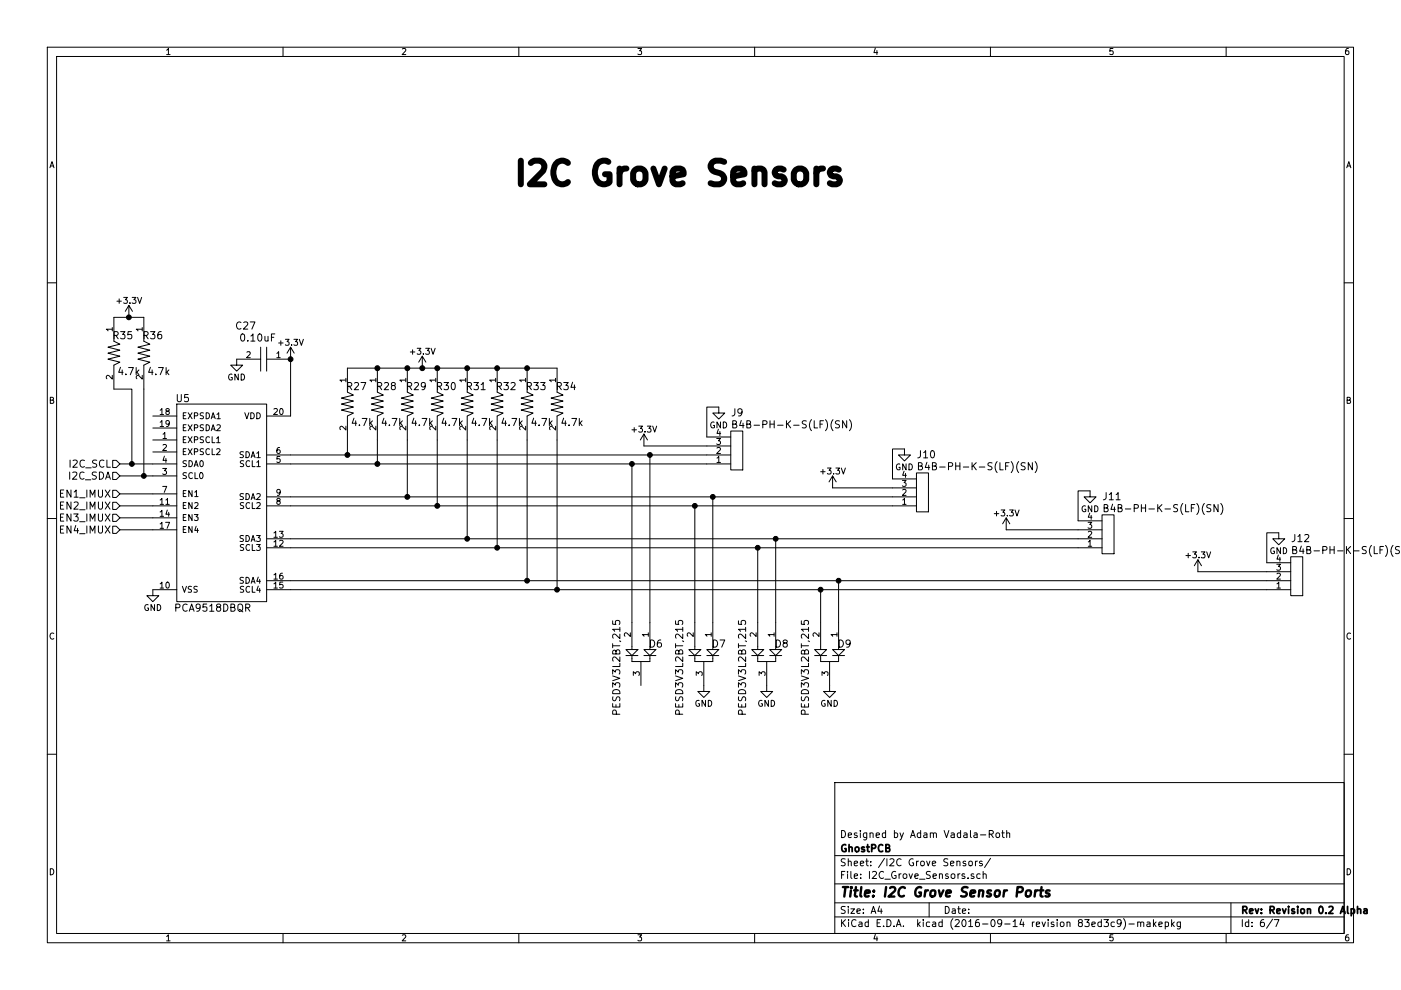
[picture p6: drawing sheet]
EESchema Schematic File Version 2
LIBS:power
LIBS:device
LIBS:transistors
LIBS:conn
LIBS:linear
LIBS:regul
LIBS:74xx
LIBS:cmos4000
LIBS:adc-dac
LIBS:memory
LIBS:xilinx
LIBS:microcontrollers
LIBS:dsp
LIBS:microchip
LIBS:analog_switches
LIBS:motorola
LIBS:texas
LIBS:intel
LIBS:audio
LIBS:interface
LIBS:digital-audio
LIBS:philips
LIBS:display
LIBS:cypress
LIBS:siliconi
LIBS:opto
LIBS:atmel
LIBS:contrib
LIBS:valves
LIBS:HydroPWNics_Lib
LIBS:ESP32-footprints-Shem-Lib
LIBS:ESP8266
LIBS:SunLeaf_V2-cache
EELAYER 25 0
EELAYER END
$Descr A4 11693 8268
encoding utf-8
Sheet 6 7
Title "I2C Grove Sensor Ports"
Date ""
Rev "Revision 0.2 Alpha"
Comp "GhostPCB"
Comment1 "Designed by Adam Vadala-Roth"
Comment2 ""
Comment3 ""
Comment4 ""
$EndDescr
Text HLabel 1000 3875 0    60   Input ~ 0
I2C_SCL
Text HLabel 1000 3975 0    60   Input ~ 0
I2C_SDA
Text HLabel 1000 4125 0    60   Input ~ 0
EN1_IMUX
Text HLabel 1000 4225 0    60   Input ~ 0
EN2_IMUX
Text HLabel 1000 4325 0    60   Input ~ 0
EN3_IMUX
Text HLabel 1000 4425 0    60   Input ~ 0
EN4_IMUX
$Comp
L PESD3V3L2BT,215 D6
U 1 1
P 5350 5450
F 0 "D6" V 5275 5575 60  0000 C CNN
F 1 "PESD3V3L2BT,215" H 5475 5250 60  0000 C CNN
F 2 "PCB_Footprints:PESD3V3L2BT,215" H 6775 7375 60  0001 C CNN
F 3 "http://www.nxp.com/documents/data_sheet/PESDXL2BT_SER.pdf" H 6975 7500 60  0001 C CNN
F 4 "0.15109 @ 6000" H 5200 5650 60  0001 C CNN "Cost"
F 5 "8 Sept 2016" H 5300 5750 60  0001 C CNN "Date Created"
F 6 "8 Sept 2016" H 5400 5850 60  0001 C CNN "Date Modified"
F 7 "Adam Vadala-Roth" H 5500 5950 60  0001 C CNN "Designer"
F 8 "1.13mm" H 5600 6050 60  0001 C CNN "Height"
F 9 "Yes" H 5700 6150 60  0001 C CNN "RhoS?"
F 10 "NXP Semiconductors" H 5800 6250 60  0001 C CNN "MFR"
F 11 "PESD3V3L2BT,215" H 5900 6350 60  0001 C CNN "MFR#"
F 12 "SMT/SMD" H 6000 6450 60  0001 C CNN "Mounting"
F 13 "2" H 6100 6550 60  0001 C CNN "Pin Count#"
F 14 "Active" H 6200 6650 60  0001 C CNN "Status"
F 15 "N/A" H 6300 6750 60  0001 C CNN "Tolerance"
F 16 "TVS Diode Array x2" H 6400 6850 60  0001 C CNN "Type"
F 17 "N/A" H 6500 6950 60  0001 C CNN "Voltage"
F 18 "N/A" H 6600 7050 60  0001 C CNN "Wattage"
F 19 "N/A" H 6700 7150 60  0001 C CNN "Component-Value"
F 20 "TVS DIODE 3.3VWM 26VC SOT23" H 6800 7250 60  0001 C CNN "Description"
	1    5350 5450
	0    1    1    0   
$EndComp
$Comp
L RC1005F472CS R27
U 1 1
P 2900 3375
F 0 "R27" V 2750 3450 60  0000 C CNN
F 1 "RC1005F472CS" H 2900 3225 60  0001 C CNN
F 2 "PCB_Footprints:R0402" H 2500 3625 60  0001 C CNN
F 3 "https://media.digikey.com/pdf/Data%20Sheets/Samsung%20PDFs/RC_Series_ds.pdf" H 2600 3825 60  0001 C CNN
F 4 "0.00173 @ 5000" H 4450 5325 60  0001 C CNN "Cost"
F 5 "5 Sept 2016" H 2800 3925 60  0001 C CNN "Date Created"
F 6 "5 Sept 2016" H 2900 4025 60  0001 C CNN "Date Modified"
F 7 "Adam Vadala-Roth" H 3000 4125 60  0001 C CNN "Designer"
F 8 "0.4mm" H 3100 4225 60  0001 C CNN "Height"
F 9 "Yes" H 3200 4325 60  0001 C CNN "RHoS?"
F 10 "Samsung Electro-Mechanics America, Inc." H 3300 4425 60  0001 C CNN "MFR"
F 11 "RC1005F472CS" H 3400 4525 60  0001 C CNN "MFR#"
F 12 "SMT/SMD" H 3500 4625 60  0001 C CNN "Mounting"
F 13 "2" H 3600 4725 60  0001 C CNN "Pin Count#"
F 14 "Active" H 3700 4825 60  0001 C CNN "Status"
F 15 "1%" H 3800 4925 60  0001 C CNN "Tolerance"
F 16 "passive" H 3900 5025 60  0001 C CNN "Type"
F 17 "N/A" H 4000 5125 60  0001 C CNN "Voltage"
F 18 "1/16" H 4100 5225 60  0001 C CNN "Wattage"
F 19 "4.7k" V 3050 3500 60  0000 C CNN "Component-Value"
F 20 "RES SMD 4.7K OHM 1% 1/16W 0402" H 4300 5425 60  0001 C CNN "Description"
	1    2900 3375
	0    1    1    0   
$EndComp
$Comp
L PCA9518DBQR U5
U 1 1
P 1925 4125
F 0 "U5" H 1525 4925 60  0000 C CNN
F 1 "PCA9518DBQR" H 1775 3175 60  0000 C CNN
F 2 "PCB_Footprints:PCA9518DBQR" H 1925 3875 60  0001 C CNN
F 3 "http://www.ti.com/lit/ds/symlink/pca9518.pdf" H 2325 5125 60  0001 C CNN
F 4 "0.95062 @ 1000" H 1625 5025 60  0001 C CNN "Cost"
F 5 "18 Aug 2016" H 2925 6225 60  0001 C CNN "Date Created"
F 6 "18 Aug 2016" H 2875 6325 60  0001 C CNN "Date Modified"
F 7 "Adam Vadala-Roth" H 1825 5225 60  0001 C CNN "Designer"
F 8 "1.75mm" H 1925 5325 60  0001 C CNN "Height"
F 9 "Texas Instruments" H 2025 5425 60  0001 C CNN "MFR"
F 10 "PCA9518DBQR" H 2125 5525 60  0001 C CNN "MFR#"
F 11 "SMT/SMD" H 2225 5625 60  0001 C CNN "Mounting"
F 12 "20" H 2325 5725 60  0001 C CNN "Pin Count#"
F 13 "Active" H 2425 5825 60  0001 C CNN "Status"
F 14 "N/A" H 2525 5925 60  0001 C CNN "Tolerance"
F 15 "IC I2C Muxer" H 2625 6025 60  0001 C CNN "Type"
F 16 "3.3V" H 2725 6125 60  0001 C CNN "Voltage"
F 17 "N/A" H 2925 6325 60  0001 C CNN "Wattage"
F 18 "N/A" H 3025 6425 60  0001 C CNN "Component-Value"
F 19 "I2C Multiplexer Buffer Interface 20-QSOP" H 3125 6525 60  0001 C CNN "Description"
	1    1925 4125
	1    0    0    -1  
$EndComp
$Comp
L RC1005F472CS R28
U 1 1
P 3150 3375
F 0 "R28" V 3000 3450 60  0000 C CNN
F 1 "RC1005F472CS" H 3150 3225 60  0001 C CNN
F 2 "PCB_Footprints:R0402" H 2750 3625 60  0001 C CNN
F 3 "https://media.digikey.com/pdf/Data%20Sheets/Samsung%20PDFs/RC_Series_ds.pdf" H 2850 3825 60  0001 C CNN
F 4 "0.00173 @ 5000" H 4700 5325 60  0001 C CNN "Cost"
F 5 "5 Sept 2016" H 3050 3925 60  0001 C CNN "Date Created"
F 6 "5 Sept 2016" H 3150 4025 60  0001 C CNN "Date Modified"
F 7 "Adam Vadala-Roth" H 3250 4125 60  0001 C CNN "Designer"
F 8 "0.4mm" H 3350 4225 60  0001 C CNN "Height"
F 9 "Yes" H 3450 4325 60  0001 C CNN "RHoS?"
F 10 "Samsung Electro-Mechanics America, Inc." H 3550 4425 60  0001 C CNN "MFR"
F 11 "RC1005F472CS" H 3650 4525 60  0001 C CNN "MFR#"
F 12 "SMT/SMD" H 3750 4625 60  0001 C CNN "Mounting"
F 13 "2" H 3850 4725 60  0001 C CNN "Pin Count#"
F 14 "Active" H 3950 4825 60  0001 C CNN "Status"
F 15 "1%" H 4050 4925 60  0001 C CNN "Tolerance"
F 16 "passive" H 4150 5025 60  0001 C CNN "Type"
F 17 "N/A" H 4250 5125 60  0001 C CNN "Voltage"
F 18 "1/16" H 4350 5225 60  0001 C CNN "Wattage"
F 19 "4.7k" V 3300 3500 60  0000 C CNN "Component-Value"
F 20 "RES SMD 4.7K OHM 1% 1/16W 0402" H 4550 5425 60  0001 C CNN "Description"
	1    3150 3375
	0    1    1    0   
$EndComp
$Comp
L RC1005F472CS R29
U 1 1
P 3400 3375
F 0 "R29" V 3250 3450 60  0000 C CNN
F 1 "RC1005F472CS" H 3400 3225 60  0001 C CNN
F 2 "PCB_Footprints:R0402" H 3000 3625 60  0001 C CNN
F 3 "https://media.digikey.com/pdf/Data%20Sheets/Samsung%20PDFs/RC_Series_ds.pdf" H 3100 3825 60  0001 C CNN
F 4 "0.00173 @ 5000" H 4950 5325 60  0001 C CNN "Cost"
F 5 "5 Sept 2016" H 3300 3925 60  0001 C CNN "Date Created"
F 6 "5 Sept 2016" H 3400 4025 60  0001 C CNN "Date Modified"
F 7 "Adam Vadala-Roth" H 3500 4125 60  0001 C CNN "Designer"
F 8 "0.4mm" H 3600 4225 60  0001 C CNN "Height"
F 9 "Yes" H 3700 4325 60  0001 C CNN "RHoS?"
F 10 "Samsung Electro-Mechanics America, Inc." H 3800 4425 60  0001 C CNN "MFR"
F 11 "RC1005F472CS" H 3900 4525 60  0001 C CNN "MFR#"
F 12 "SMT/SMD" H 4000 4625 60  0001 C CNN "Mounting"
F 13 "2" H 4100 4725 60  0001 C CNN "Pin Count#"
F 14 "Active" H 4200 4825 60  0001 C CNN "Status"
F 15 "1%" H 4300 4925 60  0001 C CNN "Tolerance"
F 16 "passive" H 4400 5025 60  0001 C CNN "Type"
F 17 "N/A" H 4500 5125 60  0001 C CNN "Voltage"
F 18 "1/16" H 4600 5225 60  0001 C CNN "Wattage"
F 19 "4.7k" V 3550 3500 60  0000 C CNN "Component-Value"
F 20 "RES SMD 4.7K OHM 1% 1/16W 0402" H 4800 5425 60  0001 C CNN "Description"
	1    3400 3375
	0    1    1    0   
$EndComp
$Comp
L RC1005F472CS R30
U 1 1
P 3650 3375
F 0 "R30" V 3500 3450 60  0000 C CNN
F 1 "RC1005F472CS" H 3650 3225 60  0001 C CNN
F 2 "PCB_Footprints:R0402" H 3250 3625 60  0001 C CNN
F 3 "https://media.digikey.com/pdf/Data%20Sheets/Samsung%20PDFs/RC_Series_ds.pdf" H 3350 3825 60  0001 C CNN
F 4 "0.00173 @ 5000" H 5200 5325 60  0001 C CNN "Cost"
F 5 "5 Sept 2016" H 3550 3925 60  0001 C CNN "Date Created"
F 6 "5 Sept 2016" H 3650 4025 60  0001 C CNN "Date Modified"
F 7 "Adam Vadala-Roth" H 3750 4125 60  0001 C CNN "Designer"
F 8 "0.4mm" H 3850 4225 60  0001 C CNN "Height"
F 9 "Yes" H 3950 4325 60  0001 C CNN "RHoS?"
F 10 "Samsung Electro-Mechanics America, Inc." H 4050 4425 60  0001 C CNN "MFR"
F 11 "RC1005F472CS" H 4150 4525 60  0001 C CNN "MFR#"
F 12 "SMT/SMD" H 4250 4625 60  0001 C CNN "Mounting"
F 13 "2" H 4350 4725 60  0001 C CNN "Pin Count#"
F 14 "Active" H 4450 4825 60  0001 C CNN "Status"
F 15 "1%" H 4550 4925 60  0001 C CNN "Tolerance"
F 16 "passive" H 4650 5025 60  0001 C CNN "Type"
F 17 "N/A" H 4750 5125 60  0001 C CNN "Voltage"
F 18 "1/16" H 4850 5225 60  0001 C CNN "Wattage"
F 19 "4.7k" V 3800 3500 60  0000 C CNN "Component-Value"
F 20 "RES SMD 4.7K OHM 1% 1/16W 0402" H 5050 5425 60  0001 C CNN "Description"
	1    3650 3375
	0    1    1    0   
$EndComp
$Comp
L RC1005F472CS R31
U 1 1
P 3900 3375
F 0 "R31" V 3750 3450 60  0000 C CNN
F 1 "RC1005F472CS" H 3900 3225 60  0001 C CNN
F 2 "PCB_Footprints:R0402" H 3500 3625 60  0001 C CNN
F 3 "https://media.digikey.com/pdf/Data%20Sheets/Samsung%20PDFs/RC_Series_ds.pdf" H 3600 3825 60  0001 C CNN
F 4 "0.00173 @ 5000" H 5450 5325 60  0001 C CNN "Cost"
F 5 "5 Sept 2016" H 3800 3925 60  0001 C CNN "Date Created"
F 6 "5 Sept 2016" H 3900 4025 60  0001 C CNN "Date Modified"
F 7 "Adam Vadala-Roth" H 4000 4125 60  0001 C CNN "Designer"
F 8 "0.4mm" H 4100 4225 60  0001 C CNN "Height"
F 9 "Yes" H 4200 4325 60  0001 C CNN "RHoS?"
F 10 "Samsung Electro-Mechanics America, Inc." H 4300 4425 60  0001 C CNN "MFR"
F 11 "RC1005F472CS" H 4400 4525 60  0001 C CNN "MFR#"
F 12 "SMT/SMD" H 4500 4625 60  0001 C CNN "Mounting"
F 13 "2" H 4600 4725 60  0001 C CNN "Pin Count#"
F 14 "Active" H 4700 4825 60  0001 C CNN "Status"
F 15 "1%" H 4800 4925 60  0001 C CNN "Tolerance"
F 16 "passive" H 4900 5025 60  0001 C CNN "Type"
F 17 "N/A" H 5000 5125 60  0001 C CNN "Voltage"
F 18 "1/16" H 5100 5225 60  0001 C CNN "Wattage"
F 19 "4.7k" V 4050 3500 60  0000 C CNN "Component-Value"
F 20 "RES SMD 4.7K OHM 1% 1/16W 0402" H 5300 5425 60  0001 C CNN "Description"
	1    3900 3375
	0    1    1    0   
$EndComp
$Comp
L RC1005F472CS R32
U 1 1
P 4150 3375
F 0 "R32" V 4000 3450 60  0000 C CNN
F 1 "RC1005F472CS" H 4150 3225 60  0001 C CNN
F 2 "PCB_Footprints:R0402" H 3750 3625 60  0001 C CNN
F 3 "https://media.digikey.com/pdf/Data%20Sheets/Samsung%20PDFs/RC_Series_ds.pdf" H 3850 3825 60  0001 C CNN
F 4 "0.00173 @ 5000" H 5700 5325 60  0001 C CNN "Cost"
F 5 "5 Sept 2016" H 4050 3925 60  0001 C CNN "Date Created"
F 6 "5 Sept 2016" H 4150 4025 60  0001 C CNN "Date Modified"
F 7 "Adam Vadala-Roth" H 4250 4125 60  0001 C CNN "Designer"
F 8 "0.4mm" H 4350 4225 60  0001 C CNN "Height"
F 9 "Yes" H 4450 4325 60  0001 C CNN "RHoS?"
F 10 "Samsung Electro-Mechanics America, Inc." H 4550 4425 60  0001 C CNN "MFR"
F 11 "RC1005F472CS" H 4650 4525 60  0001 C CNN "MFR#"
F 12 "SMT/SMD" H 4750 4625 60  0001 C CNN "Mounting"
F 13 "2" H 4850 4725 60  0001 C CNN "Pin Count#"
F 14 "Active" H 4950 4825 60  0001 C CNN "Status"
F 15 "1%" H 5050 4925 60  0001 C CNN "Tolerance"
F 16 "passive" H 5150 5025 60  0001 C CNN "Type"
F 17 "N/A" H 5250 5125 60  0001 C CNN "Voltage"
F 18 "1/16" H 5350 5225 60  0001 C CNN "Wattage"
F 19 "4.7k" V 4300 3500 60  0000 C CNN "Component-Value"
F 20 "RES SMD 4.7K OHM 1% 1/16W 0402" H 5550 5425 60  0001 C CNN "Description"
	1    4150 3375
	0    1    1    0   
$EndComp
$Comp
L RC1005F472CS R33
U 1 1
P 4400 3375
F 0 "R33" V 4250 3450 60  0000 C CNN
F 1 "RC1005F472CS" H 4400 3225 60  0001 C CNN
F 2 "PCB_Footprints:R0402" H 4000 3625 60  0001 C CNN
F 3 "https://media.digikey.com/pdf/Data%20Sheets/Samsung%20PDFs/RC_Series_ds.pdf" H 4100 3825 60  0001 C CNN
F 4 "0.00173 @ 5000" H 5950 5325 60  0001 C CNN "Cost"
F 5 "5 Sept 2016" H 4300 3925 60  0001 C CNN "Date Created"
F 6 "5 Sept 2016" H 4400 4025 60  0001 C CNN "Date Modified"
F 7 "Adam Vadala-Roth" H 4500 4125 60  0001 C CNN "Designer"
F 8 "0.4mm" H 4600 4225 60  0001 C CNN "Height"
F 9 "Yes" H 4700 4325 60  0001 C CNN "RHoS?"
F 10 "Samsung Electro-Mechanics America, Inc." H 4800 4425 60  0001 C CNN "MFR"
F 11 "RC1005F472CS" H 4900 4525 60  0001 C CNN "MFR#"
F 12 "SMT/SMD" H 5000 4625 60  0001 C CNN "Mounting"
F 13 "2" H 5100 4725 60  0001 C CNN "Pin Count#"
F 14 "Active" H 5200 4825 60  0001 C CNN "Status"
F 15 "1%" H 5300 4925 60  0001 C CNN "Tolerance"
F 16 "passive" H 5400 5025 60  0001 C CNN "Type"
F 17 "N/A" H 5500 5125 60  0001 C CNN "Voltage"
F 18 "1/16" H 5600 5225 60  0001 C CNN "Wattage"
F 19 "4.7k" V 4550 3500 60  0000 C CNN "Component-Value"
F 20 "RES SMD 4.7K OHM 1% 1/16W 0402" H 5800 5425 60  0001 C CNN "Description"
	1    4400 3375
	0    1    1    0   
$EndComp
$Comp
L RC1005F472CS R34
U 1 1
P 4650 3375
F 0 "R34" V 4500 3450 60  0000 C CNN
F 1 "RC1005F472CS" H 4650 3225 60  0001 C CNN
F 2 "PCB_Footprints:R0402" H 4250 3625 60  0001 C CNN
F 3 "https://media.digikey.com/pdf/Data%20Sheets/Samsung%20PDFs/RC_Series_ds.pdf" H 4350 3825 60  0001 C CNN
F 4 "0.00173 @ 5000" H 6200 5325 60  0001 C CNN "Cost"
F 5 "5 Sept 2016" H 4550 3925 60  0001 C CNN "Date Created"
F 6 "5 Sept 2016" H 4650 4025 60  0001 C CNN "Date Modified"
F 7 "Adam Vadala-Roth" H 4750 4125 60  0001 C CNN "Designer"
F 8 "0.4mm" H 4850 4225 60  0001 C CNN "Height"
F 9 "Yes" H 4950 4325 60  0001 C CNN "RHoS?"
F 10 "Samsung Electro-Mechanics America, Inc." H 5050 4425 60  0001 C CNN "MFR"
F 11 "RC1005F472CS" H 5150 4525 60  0001 C CNN "MFR#"
F 12 "SMT/SMD" H 5250 4625 60  0001 C CNN "Mounting"
F 13 "2" H 5350 4725 60  0001 C CNN "Pin Count#"
F 14 "Active" H 5450 4825 60  0001 C CNN "Status"
F 15 "1%" H 5550 4925 60  0001 C CNN "Tolerance"
F 16 "passive" H 5650 5025 60  0001 C CNN "Type"
F 17 "N/A" H 5750 5125 60  0001 C CNN "Voltage"
F 18 "1/16" H 5850 5225 60  0001 C CNN "Wattage"
F 19 "4.7k" V 4800 3500 60  0000 C CNN "Component-Value"
F 20 "RES SMD 4.7K OHM 1% 1/16W 0402" H 6050 5425 60  0001 C CNN "Description"
	1    4650 3375
	0    1    1    0   
$EndComp
$Comp
L +3.3V #PWR61
U 1 1
P 2425 3000
F 0 "#PWR61" H 2425 2850 50  0001 C CNN
F 1 "+3.3V" H 2425 3140 50  0000 C CNN
F 2 "" H 2425 3000 50  0000 C CNN
F 3 "" H 2425 3000 50  0000 C CNN
	1    2425 3000
	1    0    0    -1  
$EndComp
$Comp
L +3.3V #PWR63
U 1 1
P 5375 3725
F 0 "#PWR63" H 5375 3575 50  0001 C CNN
F 1 "+3.3V" H 5375 3865 50  0000 C CNN
F 2 "" H 5375 3725 50  0000 C CNN
F 3 "" H 5375 3725 50  0000 C CNN
	1    5375 3725
	1    0    0    -1  
$EndComp
$Comp
L +3.3V #PWR68
U 1 1
P 6950 4075
F 0 "#PWR68" H 6950 3925 50  0001 C CNN
F 1 "+3.3V" H 6950 4215 50  0000 C CNN
F 2 "" H 6950 4075 50  0000 C CNN
F 3 "" H 6950 4075 50  0000 C CNN
	1    6950 4075
	1    0    0    -1  
$EndComp
$Comp
L +3.3V #PWR72
U 1 1
P 10000 4775
F 0 "#PWR72" H 10000 4625 50  0001 C CNN
F 1 "+3.3V" H 10000 4915 50  0000 C CNN
F 2 "" H 10000 4775 50  0000 C CNN
F 3 "" H 10000 4775 50  0000 C CNN
	1    10000 4775
	1    0    0    -1  
$EndComp
$Comp
L +3.3V #PWR70
U 1 1
P 8400 4425
F 0 "#PWR70" H 8400 4275 50  0001 C CNN
F 1 "+3.3V" H 8400 4565 50  0000 C CNN
F 2 "" H 8400 4425 50  0000 C CNN
F 3 "" H 8400 4425 50  0000 C CNN
	1    8400 4425
	1    0    0    -1  
$EndComp
$Comp
L GND #PWR65
U 1 1
P 6000 3400
F 0 "#PWR65" H 6000 3150 50  0001 C CNN
F 1 "GND" H 6000 3250 50  0000 C CNN
F 2 "" H 6000 3400 50  0000 C CNN
F 3 "" H 6000 3400 50  0000 C CNN
	1    6000 3400
	1    0    0    -1  
$EndComp
$Comp
L GND #PWR69
U 1 1
P 7550 3750
F 0 "#PWR69" H 7550 3500 50  0001 C CNN
F 1 "GND" H 7550 3600 50  0000 C CNN
F 2 "" H 7550 3750 50  0000 C CNN
F 3 "" H 7550 3750 50  0000 C CNN
	1    7550 3750
	1    0    0    -1  
$EndComp
$Comp
L GND #PWR71
U 1 1
P 9100 4100
F 0 "#PWR71" H 9100 3850 50  0001 C CNN
F 1 "GND" H 9100 3950 50  0000 C CNN
F 2 "" H 9100 4100 50  0000 C CNN
F 3 "" H 9100 4100 50  0000 C CNN
	1    9100 4100
	1    0    0    -1  
$EndComp
$Comp
L GND #PWR73
U 1 1
P 10675 4450
F 0 "#PWR73" H 10675 4200 50  0001 C CNN
F 1 "GND" H 10675 4300 50  0000 C CNN
F 2 "" H 10675 4450 50  0000 C CNN
F 3 "" H 10675 4450 50  0000 C CNN
	1    10675 4450
	1    0    0    -1  
$EndComp
$Comp
L CL05B104JP5NNNC C27
U 1 1
P 2175 3000
F 0 "C27" H 2300 2725 60  0000 C CNN
F 1 "CL05B104JP5NNNC" H 2225 2850 60  0001 C CNN
F 2 "PCB_Footprints:C0402" H 2425 3050 60  0001 C CNN
F 3 "http://www.samsungsem.com/kr/support/product-search/mlcc/__icsFiles/afieldfile/2016/08/18/S_CL05B104JP5NNNC.pdf" H 2425 3050 60  0001 C CNN
F 4 "$0.00903 @ 5000" H 2075 3250 60  0001 C CNN "Cost"
F 5 "4 Sept 2016" H 2175 3350 60  0001 C CNN "Date Created"
F 6 "5 Sept 2016" H 2275 3450 60  0001 C CNN "Date Modified"
F 7 "Adam Vadala-Roth" H 2375 3550 60  0001 C CNN "Designer"
F 8 "0.55mm" H 2475 3650 60  0001 C CNN "Height"
F 9 "Yes" H 2575 3750 60  0001 C CNN "RHoS?"
F 10 "Samsung Electro-Mechanics America, Inc." H 2675 3850 60  0001 C CNN "MFR"
F 11 "CL05B104JP5NNNC" H 2775 3950 60  0001 C CNN "MFR#"
F 12 "SMT/SMD" H 2875 4050 60  0001 C CNN "Mounting"
F 13 "2" H 2975 4150 60  0001 C CNN "Pint Count#"
F 14 "Active" H 3075 4250 60  0001 C CNN "Status"
F 15 "5%" H 3175 4350 60  0001 C CNN "Tolerance"
F 16 "Ceramic Capacitor 0402" H 3275 4450 60  0001 C CNN "Type"
F 17 "10V" H 3375 4550 60  0001 C CNN "Voltage"
F 18 "N/A" H 3475 4650 60  0001 C CNN "Wattage"
F 19 "0.10uF" H 2200 2825 60  0000 C CNN "Component-Value"
F 20 "0.10µF 10V Ceramic Capacitor X7R 0402 (1005 Metric) 0.039\" L x 0.020\" W (1.00mm x 0.50mm)" H 3675 4850 60  0001 C CNN "Description"
	1    2175 3000
	-1   0    0    1   
$EndComp
$Comp
L PESD3V3L2BT,215 D7
U 1 1
P 5875 5450
F 0 "D7" V 5800 5575 60  0000 C CNN
F 1 "PESD3V3L2BT,215" H 6000 5250 60  0000 C CNN
F 2 "PCB_Footprints:PESD3V3L2BT,215" H 7300 7375 60  0001 C CNN
F 3 "http://www.nxp.com/documents/data_sheet/PESDXL2BT_SER.pdf" H 7500 7500 60  0001 C CNN
F 4 "0.15109 @ 6000" H 5725 5650 60  0001 C CNN "Cost"
F 5 "8 Sept 2016" H 5825 5750 60  0001 C CNN "Date Created"
F 6 "8 Sept 2016" H 5925 5850 60  0001 C CNN "Date Modified"
F 7 "Adam Vadala-Roth" H 6025 5950 60  0001 C CNN "Designer"
F 8 "1.13mm" H 6125 6050 60  0001 C CNN "Height"
F 9 "Yes" H 6225 6150 60  0001 C CNN "RhoS?"
F 10 "NXP Semiconductors" H 6325 6250 60  0001 C CNN "MFR"
F 11 "PESD3V3L2BT,215" H 6425 6350 60  0001 C CNN "MFR#"
F 12 "SMT/SMD" H 6525 6450 60  0001 C CNN "Mounting"
F 13 "2" H 6625 6550 60  0001 C CNN "Pin Count#"
F 14 "Active" H 6725 6650 60  0001 C CNN "Status"
F 15 "N/A" H 6825 6750 60  0001 C CNN "Tolerance"
F 16 "TVS Diode Array x2" H 6925 6850 60  0001 C CNN "Type"
F 17 "N/A" H 7025 6950 60  0001 C CNN "Voltage"
F 18 "N/A" H 7125 7050 60  0001 C CNN "Wattage"
F 19 "N/A" H 7225 7150 60  0001 C CNN "Component-Value"
F 20 "TVS DIODE 3.3VWM 26VC SOT23" H 7325 7250 60  0001 C CNN "Description"
	1    5875 5450
	0    1    1    0   
$EndComp
$Comp
L PESD3V3L2BT,215 D8
U 1 1
P 6400 5450
F 0 "D8" V 6325 5575 60  0000 C CNN
F 1 "PESD3V3L2BT,215" H 6525 5250 60  0000 C CNN
F 2 "PCB_Footprints:PESD3V3L2BT,215" H 7825 7375 60  0001 C CNN
F 3 "http://www.nxp.com/documents/data_sheet/PESDXL2BT_SER.pdf" H 8025 7500 60  0001 C CNN
F 4 "0.15109 @ 6000" H 6250 5650 60  0001 C CNN "Cost"
F 5 "8 Sept 2016" H 6350 5750 60  0001 C CNN "Date Created"
F 6 "8 Sept 2016" H 6450 5850 60  0001 C CNN "Date Modified"
F 7 "Adam Vadala-Roth" H 6550 5950 60  0001 C CNN "Designer"
F 8 "1.13mm" H 6650 6050 60  0001 C CNN "Height"
F 9 "Yes" H 6750 6150 60  0001 C CNN "RhoS?"
F 10 "NXP Semiconductors" H 6850 6250 60  0001 C CNN "MFR"
F 11 "PESD3V3L2BT,215" H 6950 6350 60  0001 C CNN "MFR#"
F 12 "SMT/SMD" H 7050 6450 60  0001 C CNN "Mounting"
F 13 "2" H 7150 6550 60  0001 C CNN "Pin Count#"
F 14 "Active" H 7250 6650 60  0001 C CNN "Status"
F 15 "N/A" H 7350 6750 60  0001 C CNN "Tolerance"
F 16 "TVS Diode Array x2" H 7450 6850 60  0001 C CNN "Type"
F 17 "N/A" H 7550 6950 60  0001 C CNN "Voltage"
F 18 "N/A" H 7650 7050 60  0001 C CNN "Wattage"
F 19 "N/A" H 7750 7150 60  0001 C CNN "Component-Value"
F 20 "TVS DIODE 3.3VWM 26VC SOT23" H 7850 7250 60  0001 C CNN "Description"
	1    6400 5450
	0    1    1    0   
$EndComp
$Comp
L PESD3V3L2BT,215 D9
U 1 1
P 6925 5450
F 0 "D9" V 6850 5575 60  0000 C CNN
F 1 "PESD3V3L2BT,215" H 7050 5250 60  0000 C CNN
F 2 "PCB_Footprints:PESD3V3L2BT,215" H 8350 7375 60  0001 C CNN
F 3 "http://www.nxp.com/documents/data_sheet/PESDXL2BT_SER.pdf" H 8550 7500 60  0001 C CNN
F 4 "0.15109 @ 6000" H 6775 5650 60  0001 C CNN "Cost"
F 5 "8 Sept 2016" H 6875 5750 60  0001 C CNN "Date Created"
F 6 "8 Sept 2016" H 6975 5850 60  0001 C CNN "Date Modified"
F 7 "Adam Vadala-Roth" H 7075 5950 60  0001 C CNN "Designer"
F 8 "1.13mm" H 7175 6050 60  0001 C CNN "Height"
F 9 "Yes" H 7275 6150 60  0001 C CNN "RhoS?"
F 10 "NXP Semiconductors" H 7375 6250 60  0001 C CNN "MFR"
F 11 "PESD3V3L2BT,215" H 7475 6350 60  0001 C CNN "MFR#"
F 12 "SMT/SMD" H 7575 6450 60  0001 C CNN "Mounting"
F 13 "2" H 7675 6550 60  0001 C CNN "Pin Count#"
F 14 "Active" H 7775 6650 60  0001 C CNN "Status"
F 15 "N/A" H 7875 6750 60  0001 C CNN "Tolerance"
F 16 "TVS Diode Array x2" H 7975 6850 60  0001 C CNN "Type"
F 17 "N/A" H 8075 6950 60  0001 C CNN "Voltage"
F 18 "N/A" H 8175 7050 60  0001 C CNN "Wattage"
F 19 "N/A" H 8275 7150 60  0001 C CNN "Component-Value"
F 20 "TVS DIODE 3.3VWM 26VC SOT23" H 8375 7250 60  0001 C CNN "Description"
	1    6925 5450
	0    1    1    0   
$EndComp
Wire Wire Line
	2425 3875 5900 3875
Wire Wire Line
	2425 3800 5900 3800
Wire Wire Line
	2425 4150 7450 4150
Wire Wire Line
	2425 4225 7450 4225
Wire Wire Line
	2425 4500 9000 4500
Wire Wire Line
	2425 4575 9000 4575
Wire Wire Line
	2425 4850 10575 4850
Wire Wire Line
	2425 4925 10575 4925
Wire Wire Line
	2900 3675 2900 3800
Connection ~ 2900 3800
Wire Wire Line
	3150 3675 3150 3875
Connection ~ 3150 3875
Wire Wire Line
	3400 3675 3400 4150
Connection ~ 3400 4150
Wire Wire Line
	3650 3675 3650 4225
Connection ~ 3650 4225
Wire Wire Line
	4650 3675 4650 4925
Connection ~ 4650 4925
Wire Wire Line
	4400 3675 4400 4850
Connection ~ 4400 4850
Wire Wire Line
	4150 3675 4150 4575
Connection ~ 4150 4575
Wire Wire Line
	3900 3675 3900 4500
Connection ~ 3900 4500
Wire Wire Line
	2900 3075 4650 3075
Connection ~ 3150 3075
Connection ~ 3400 3075
Connection ~ 3525 3075
Connection ~ 3650 3075
Connection ~ 3900 3075
Connection ~ 4150 3075
Connection ~ 4400 3075
Wire Wire Line
	5375 3725 5900 3725
Wire Wire Line
	6950 4075 7450 4075
Wire Wire Line
	10575 4775 10000 4775
Wire Wire Line
	8400 4425 9000 4425
Wire Wire Line
	10575 4700 10575 4450
Wire Wire Line
	10575 4450 10675 4450
Wire Wire Line
	9000 4350 9000 4100
Wire Wire Line
	9000 4100 9100 4100
Wire Wire Line
	7450 4000 7450 3750
Wire Wire Line
	7450 3750 7550 3750
Wire Wire Line
	5900 3650 5900 3400
Wire Wire Line
	5900 3400 6000 3400
Connection ~ 5425 3800
Connection ~ 5275 3875
Connection ~ 5950 4150
Connection ~ 5800 4225
Connection ~ 6475 4500
Connection ~ 6325 4575
Connection ~ 7000 4850
Connection ~ 6850 4925
$Comp
L GND #PWR60
U 1 1
P 1975 3000
F 0 "#PWR60" H 1975 2750 50  0001 C CNN
F 1 "GND" H 1975 2850 50  0000 C CNN
F 2 "" H 1975 3000 50  0000 C CNN
F 3 "" H 1975 3000 50  0000 C CNN
	1    1975 3000
	1    0    0    -1  
$EndComp
$Comp
L GND #PWR64
U 1 1
P 5875 5725
F 0 "#PWR64" H 5875 5475 50  0001 C CNN
F 1 "GND" H 5875 5575 50  0000 C CNN
F 2 "" H 5875 5725 50  0000 C CNN
F 3 "" H 5875 5725 50  0000 C CNN
	1    5875 5725
	1    0    0    -1  
$EndComp
$Comp
L GND #PWR66
U 1 1
P 6400 5725
F 0 "#PWR66" H 6400 5475 50  0001 C CNN
F 1 "GND" H 6400 5575 50  0000 C CNN
F 2 "" H 6400 5725 50  0000 C CNN
F 3 "" H 6400 5725 50  0000 C CNN
	1    6400 5725
	1    0    0    -1  
$EndComp
$Comp
L GND #PWR67
U 1 1
P 6925 5725
F 0 "#PWR67" H 6925 5475 50  0001 C CNN
F 1 "GND" H 6925 5575 50  0000 C CNN
F 2 "" H 6925 5725 50  0000 C CNN
F 3 "" H 6925 5725 50  0000 C CNN
	1    6925 5725
	1    0    0    -1  
$EndComp
Wire Wire Line
	2425 3000 2425 3475
Connection ~ 2425 3000
Wire Wire Line
	1275 3875 1000 3875
Wire Wire Line
	1275 3975 1000 3975
Wire Wire Line
	1000 4125 1275 4125
Wire Wire Line
	1275 4225 1000 4225
Wire Wire Line
	1000 4325 1275 4325
Wire Wire Line
	1275 4425 1000 4425
$Comp
L GND #PWR59
U 1 1
P 1275 4925
F 0 "#PWR59" H 1275 4675 50  0001 C CNN
F 1 "GND" H 1275 4775 50  0000 C CNN
F 2 "" H 1275 4925 50  0000 C CNN
F 3 "" H 1275 4925 50  0000 C CNN
	1    1275 4925
	1    0    0    -1  
$EndComp
Text Notes 4275 1575 0    197  ~ 39
I2C Grove Sensors
$Comp
L +3.3V #PWR62
U 1 1
P 3525 3075
F 0 "#PWR62" H 3525 2925 50  0001 C CNN
F 1 "+3.3V" H 3525 3215 50  0000 C CNN
F 2 "" H 3525 3075 50  0000 C CNN
F 3 "" H 3525 3075 50  0000 C CNN
	1    3525 3075
	1    0    0    -1  
$EndComp
$Comp
L RC1005F472CS R36
U 1 1
P 1200 2950
F 0 "R36" V 1050 3025 60  0000 C CNN
F 1 "RC1005F472CS" H 1200 2800 60  0001 C CNN
F 2 "PCB_Footprints:R0402" H 800 3200 60  0001 C CNN
F 3 "https://media.digikey.com/pdf/Data%20Sheets/Samsung%20PDFs/RC_Series_ds.pdf" H 900 3400 60  0001 C CNN
F 4 "0.00173 @ 5000" H 2750 4900 60  0001 C CNN "Cost"
F 5 "5 Sept 2016" H 1100 3500 60  0001 C CNN "Date Created"
F 6 "5 Sept 2016" H 1200 3600 60  0001 C CNN "Date Modified"
F 7 "Adam Vadala-Roth" H 1300 3700 60  0001 C CNN "Designer"
F 8 "0.4mm" H 1400 3800 60  0001 C CNN "Height"
F 9 "Yes" H 1500 3900 60  0001 C CNN "RHoS?"
F 10 "Samsung Electro-Mechanics America, Inc." H 1600 4000 60  0001 C CNN "MFR"
F 11 "RC1005F472CS" H 1700 4100 60  0001 C CNN "MFR#"
F 12 "SMT/SMD" H 1800 4200 60  0001 C CNN "Mounting"
F 13 "2" H 1900 4300 60  0001 C CNN "Pin Count#"
F 14 "Active" H 2000 4400 60  0001 C CNN "Status"
F 15 "1%" H 2100 4500 60  0001 C CNN "Tolerance"
F 16 "passive" H 2200 4600 60  0001 C CNN "Type"
F 17 "N/A" H 2300 4700 60  0001 C CNN "Voltage"
F 18 "1/16" H 2400 4800 60  0001 C CNN "Wattage"
F 19 "4.7k" V 1350 3075 60  0000 C CNN "Component-Value"
F 20 "RES SMD 4.7K OHM 1% 1/16W 0402" H 2600 5000 60  0001 C CNN "Description"
	1    1200 2950
	0    1    1    0   
$EndComp
$Comp
L RC1005F472CS R35
U 1 1
P 950 2950
F 0 "R35" V 800 3025 60  0000 C CNN
F 1 "RC1005F472CS" H 950 2800 60  0001 C CNN
F 2 "PCB_Footprints:R0402" H 550 3200 60  0001 C CNN
F 3 "https://media.digikey.com/pdf/Data%20Sheets/Samsung%20PDFs/RC_Series_ds.pdf" H 650 3400 60  0001 C CNN
F 4 "0.00173 @ 5000" H 2500 4900 60  0001 C CNN "Cost"
F 5 "5 Sept 2016" H 850 3500 60  0001 C CNN "Date Created"
F 6 "5 Sept 2016" H 950 3600 60  0001 C CNN "Date Modified"
F 7 "Adam Vadala-Roth" H 1050 3700 60  0001 C CNN "Designer"
F 8 "0.4mm" H 1150 3800 60  0001 C CNN "Height"
F 9 "Yes" H 1250 3900 60  0001 C CNN "RHoS?"
F 10 "Samsung Electro-Mechanics America, Inc." H 1350 4000 60  0001 C CNN "MFR"
F 11 "RC1005F472CS" H 1450 4100 60  0001 C CNN "MFR#"
F 12 "SMT/SMD" H 1550 4200 60  0001 C CNN "Mounting"
F 13 "2" H 1650 4300 60  0001 C CNN "Pin Count#"
F 14 "Active" H 1750 4400 60  0001 C CNN "Status"
F 15 "1%" H 1850 4500 60  0001 C CNN "Tolerance"
F 16 "passive" H 1950 4600 60  0001 C CNN "Type"
F 17 "N/A" H 2050 4700 60  0001 C CNN "Voltage"
F 18 "1/16" H 2150 4800 60  0001 C CNN "Wattage"
F 19 "4.7k" V 1100 3075 60  0000 C CNN "Component-Value"
F 20 "RES SMD 4.7K OHM 1% 1/16W 0402" H 2350 5000 60  0001 C CNN "Description"
	1    950  2950
	0    1    1    0   
$EndComp
Wire Wire Line
	950  3250 1100 3250
Wire Wire Line
	1100 3250 1100 3875
Connection ~ 1100 3875
Wire Wire Line
	1200 3250 1200 3975
Connection ~ 1200 3975
$Comp
L +3.3V #PWR58
U 1 1
P 1075 2650
F 0 "#PWR58" H 1075 2500 50  0001 C CNN
F 1 "+3.3V" H 1075 2790 50  0000 C CNN
F 2 "" H 1075 2650 50  0000 C CNN
F 3 "" H 1075 2650 50  0000 C CNN
	1    1075 2650
	1    0    0    -1  
$EndComp
Wire Wire Line
	950  2650 1200 2650
Connection ~ 1075 2650
$Comp
L B4B-PH-K-S(LF)(SN) J9
U 1 1
P 6100 3800
F 0 "J9" H 6100 3450 60  0000 R CNN
F 1 "B4B-PH-K-S(LF)(SN)" H 6100 3550 60  0000 R CNN
F 2 "PCB_Footprints:B4B-PH-K-S(LF)(SN)" H 5950 3875 60  0001 C CNN
F 3 "http://www.jst-mfg.com/product/pdf/eng/ePH.pdf" H 5825 4175 60  0001 C CNN
F 4 "0.09682 @ 5000" H 5925 4275 60  0001 C CNN "Cost"
F 5 "9 Sept 2016" H 6025 4375 60  0001 C CNN "Date Created "
F 6 "9 Sept 2016" H 6125 4475 60  0001 C CNN "Date Modified"
F 7 "Adam Vadala-Roth" H 6225 4575 60  0001 C CNN "Designer "
F 8 "8mm" H 6325 4675 60  0001 C CNN "Height"
F 9 "Yes" H 6425 4775 60  0001 C CNN "RHoS?"
F 10 "JST Sales America Inc" H 6525 4875 60  0001 C CNN "MFR"
F 11 "B4B-PH-K-S(LF)(SN)" H 6625 4975 60  0001 C CNN "MFR#"
F 12 "Through Hole" H 6725 5075 60  0001 C CNN "Mounting"
F 13 "4" H 6825 5175 60  0001 C CNN "Pin Count#"
F 14 "Active" H 6925 5275 60  0001 C CNN "Status"
F 15 "N/A" H 7025 5375 60  0001 C CNN "Tolerance"
F 16 "Through Hole vertical connector." H 7125 5475 60  0001 C CNN "Type"
F 17 "N/A" H 7225 5575 60  0001 C CNN "Voltage"
F 18 "N/A" H 7325 5675 60  0001 C CNN "Wattage"
F 19 "N/A" H 7425 5775 60  0001 C CNN "Component-Value"
F 20 "4 Positions Header, Shrouded Connector 0.079\" (2.00mm) Through Hole Tin" H 7525 5875 60  0001 C CNN "Description"
	1    6100 3800
	-1   0    0    1   
$EndComp
$Comp
L B4B-PH-K-S(LF)(SN) J10
U 1 1
P 7650 4150
F 0 "J10" H 7650 3800 60  0000 R CNN
F 1 "B4B-PH-K-S(LF)(SN)" H 7650 3900 60  0000 R CNN
F 2 "PCB_Footprints:B4B-PH-K-S(LF)(SN)" H 7500 4225 60  0001 C CNN
F 3 "http://www.jst-mfg.com/product/pdf/eng/ePH.pdf" H 7375 4525 60  0001 C CNN
F 4 "0.09682 @ 5000" H 7475 4625 60  0001 C CNN "Cost"
F 5 "9 Sept 2016" H 7575 4725 60  0001 C CNN "Date Created "
F 6 "9 Sept 2016" H 7675 4825 60  0001 C CNN "Date Modified"
F 7 "Adam Vadala-Roth" H 7775 4925 60  0001 C CNN "Designer "
F 8 "8mm" H 7875 5025 60  0001 C CNN "Height"
F 9 "Yes" H 7975 5125 60  0001 C CNN "RHoS?"
F 10 "JST Sales America Inc" H 8075 5225 60  0001 C CNN "MFR"
F 11 "B4B-PH-K-S(LF)(SN)" H 8175 5325 60  0001 C CNN "MFR#"
F 12 "Through Hole" H 8275 5425 60  0001 C CNN "Mounting"
F 13 "4" H 8375 5525 60  0001 C CNN "Pin Count#"
F 14 "Active" H 8475 5625 60  0001 C CNN "Status"
F 15 "N/A" H 8575 5725 60  0001 C CNN "Tolerance"
F 16 "Through Hole vertical connector." H 8675 5825 60  0001 C CNN "Type"
F 17 "N/A" H 8775 5925 60  0001 C CNN "Voltage"
F 18 "N/A" H 8875 6025 60  0001 C CNN "Wattage"
F 19 "N/A" H 8975 6125 60  0001 C CNN "Component-Value"
F 20 "4 Positions Header, Shrouded Connector 0.079\" (2.00mm) Through Hole Tin" H 9075 6225 60  0001 C CNN "Description"
	1    7650 4150
	-1   0    0    1   
$EndComp
$Comp
L B4B-PH-K-S(LF)(SN) J11
U 1 1
P 9200 4500
F 0 "J11" H 9200 4150 60  0000 R CNN
F 1 "B4B-PH-K-S(LF)(SN)" H 9200 4250 60  0000 R CNN
F 2 "PCB_Footprints:B4B-PH-K-S(LF)(SN)" H 9050 4575 60  0001 C CNN
F 3 "http://www.jst-mfg.com/product/pdf/eng/ePH.pdf" H 8925 4875 60  0001 C CNN
F 4 "0.09682 @ 5000" H 9025 4975 60  0001 C CNN "Cost"
F 5 "9 Sept 2016" H 9125 5075 60  0001 C CNN "Date Created "
F 6 "9 Sept 2016" H 9225 5175 60  0001 C CNN "Date Modified"
F 7 "Adam Vadala-Roth" H 9325 5275 60  0001 C CNN "Designer "
F 8 "8mm" H 9425 5375 60  0001 C CNN "Height"
F 9 "Yes" H 9525 5475 60  0001 C CNN "RHoS?"
F 10 "JST Sales America Inc" H 9625 5575 60  0001 C CNN "MFR"
F 11 "B4B-PH-K-S(LF)(SN)" H 9725 5675 60  0001 C CNN "MFR#"
F 12 "Through Hole" H 9825 5775 60  0001 C CNN "Mounting"
F 13 "4" H 9925 5875 60  0001 C CNN "Pin Count#"
F 14 "Active" H 10025 5975 60  0001 C CNN "Status"
F 15 "N/A" H 10125 6075 60  0001 C CNN "Tolerance"
F 16 "Through Hole vertical connector." H 10225 6175 60  0001 C CNN "Type"
F 17 "N/A" H 10325 6275 60  0001 C CNN "Voltage"
F 18 "N/A" H 10425 6375 60  0001 C CNN "Wattage"
F 19 "N/A" H 10525 6475 60  0001 C CNN "Component-Value"
F 20 "4 Positions Header, Shrouded Connector 0.079\" (2.00mm) Through Hole Tin" H 10625 6575 60  0001 C CNN "Description"
	1    9200 4500
	-1   0    0    1   
$EndComp
$Comp
L B4B-PH-K-S(LF)(SN) J12
U 1 1
P 10775 4850
F 0 "J12" H 10775 4500 60  0000 R CNN
F 1 "B4B-PH-K-S(LF)(SN)" H 10775 4600 60  0000 R CNN
F 2 "PCB_Footprints:B4B-PH-K-S(LF)(SN)" H 10625 4925 60  0001 C CNN
F 3 "http://www.jst-mfg.com/product/pdf/eng/ePH.pdf" H 10500 5225 60  0001 C CNN
F 4 "0.09682 @ 5000" H 10600 5325 60  0001 C CNN "Cost"
F 5 "9 Sept 2016" H 10700 5425 60  0001 C CNN "Date Created "
F 6 "9 Sept 2016" H 10800 5525 60  0001 C CNN "Date Modified"
F 7 "Adam Vadala-Roth" H 10900 5625 60  0001 C CNN "Designer "
F 8 "8mm" H 11000 5725 60  0001 C CNN "Height"
F 9 "Yes" H 11100 5825 60  0001 C CNN "RHoS?"
F 10 "JST Sales America Inc" H 11200 5925 60  0001 C CNN "MFR"
F 11 "B4B-PH-K-S(LF)(SN)" H 11300 6025 60  0001 C CNN "MFR#"
F 12 "Through Hole" H 11400 6125 60  0001 C CNN "Mounting"
F 13 "4" H 11500 6225 60  0001 C CNN "Pin Count#"
F 14 "Active" H 11600 6325 60  0001 C CNN "Status"
F 15 "N/A" H 11700 6425 60  0001 C CNN "Tolerance"
F 16 "Through Hole vertical connector." H 11800 6525 60  0001 C CNN "Type"
F 17 "N/A" H 11900 6625 60  0001 C CNN "Voltage"
F 18 "N/A" H 12000 6725 60  0001 C CNN "Wattage"
F 19 "N/A" H 12100 6825 60  0001 C CNN "Component-Value"
F 20 "4 Positions Header, Shrouded Connector 0.079\" (2.00mm) Through Hole Tin" H 12200 6925 60  0001 C CNN "Description"
	1    10775 4850
	-1   0    0    1   
$EndComp
Wire Wire Line
	5275 3875 5275 5200
Wire Wire Line
	5425 5200 5425 3800
Wire Wire Line
	5950 4150 5950 5200
Wire Wire Line
	5800 4225 5800 5200
Wire Wire Line
	6475 4500 6475 5200
Wire Wire Line
	6325 5200 6325 4575
Wire Wire Line
	6850 4925 6850 5200
Wire Wire Line
	7000 5200 7000 4850
$EndSCHEMATC
